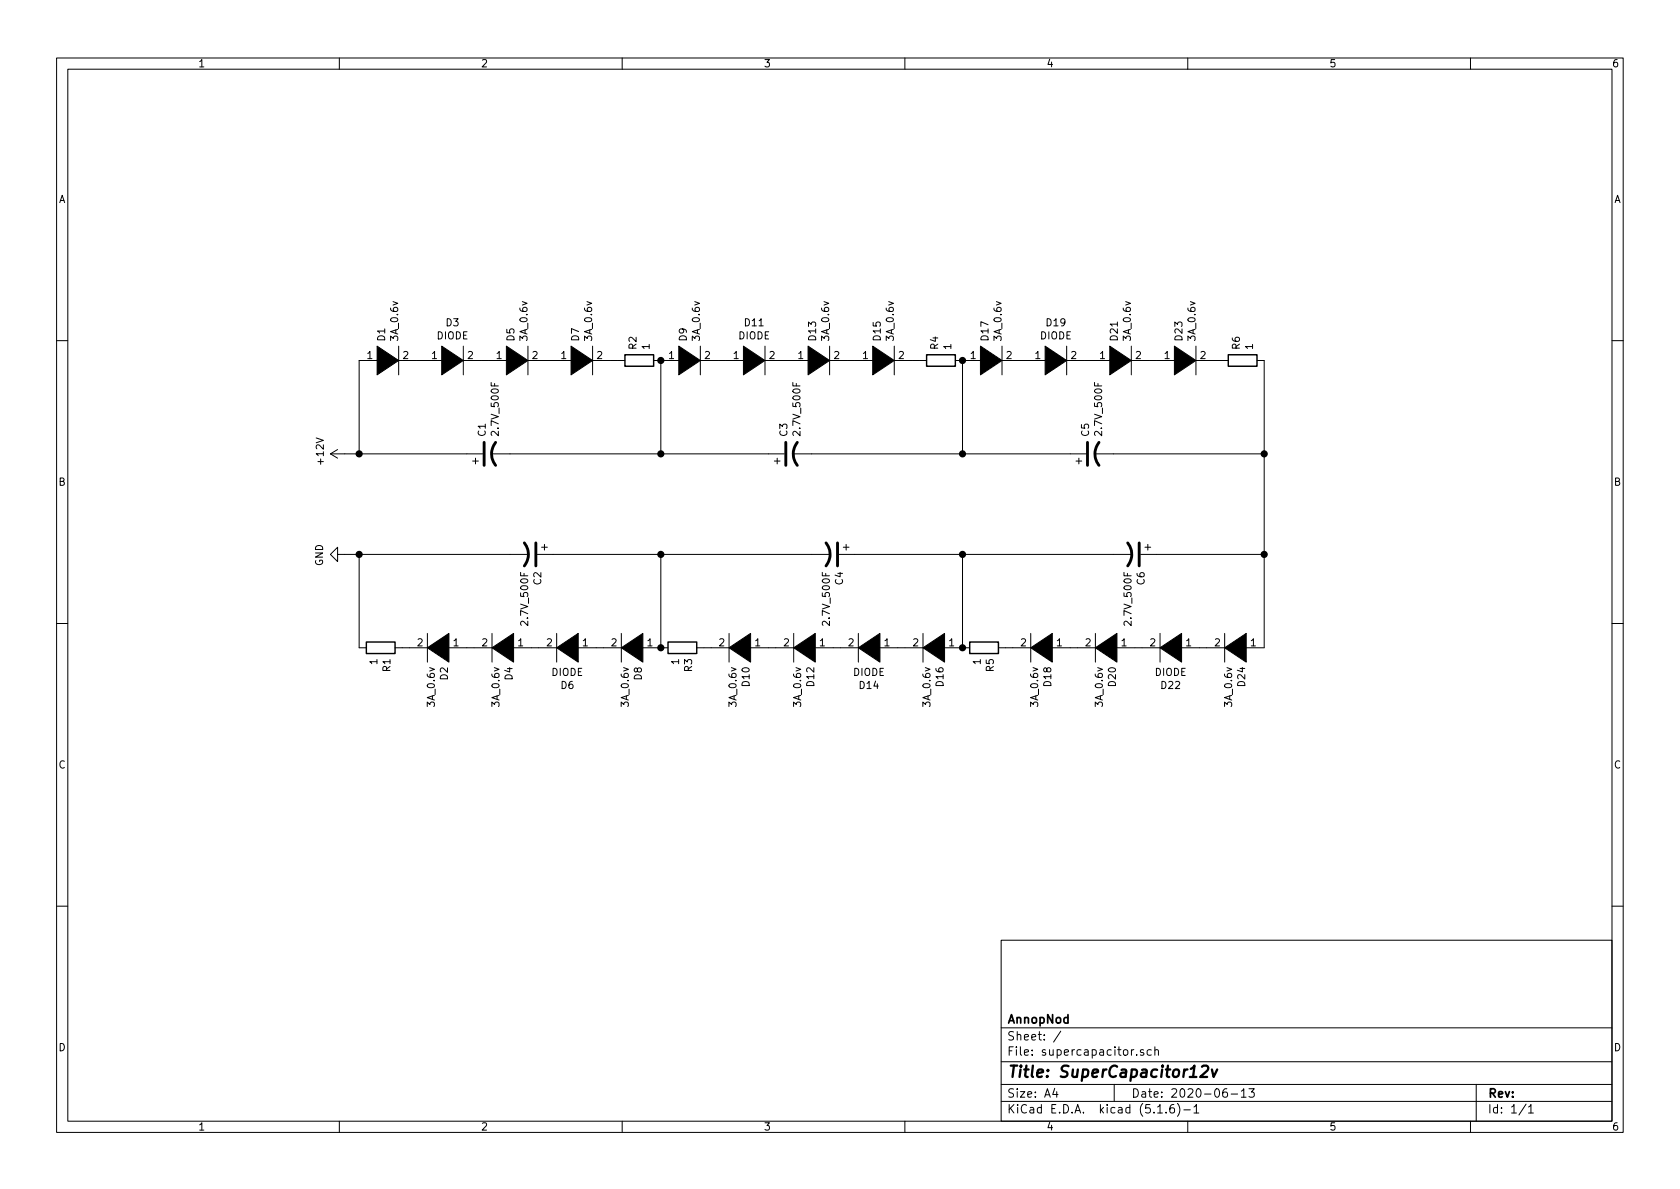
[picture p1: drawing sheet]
<svg xmlns="http://www.w3.org/2000/svg" width="297mm" height="210mm" viewBox="0 0 297 210" stroke-linecap="round" stroke-linejoin="round" font-family="sans-serif">
<g fill="none" stroke="#000" stroke-width=".18">
<path d="M10 10.3h277v189.9h-277zM12 12.2h273v186.1h-273zM60 10.3v1.9M110 10.3v1.9M160 10.3v1.9M210 10.3v1.9M260 10.3v1.9M10 60.2h2M59.7 79.5l-1.3 .8M67.3 63.7h-3.8v16.6M69.8 63.7h8.9M70.5 61.2v5.1"/>
<path d="M81.3 63.7h8.9M81.9 61.2v5.1M92.7 63.7h8.9M93.3 61.2v5.1M104.1 63.7h6.4M104.8 61.2v5.1M115.6 63.7h5M116.8 63.7v16.6M123.2 63.7h8.9M123.8 61.2v5.1M134.6 63.7h8.9M135.3 61.2v5.1"/>
<path d="M146 63.7h8.9M146.7 61.2v5.1M157.5 63.7h6.3M158.1 61.2v5.1M168.9 63.7h5.1M170.2 63.7v16.6M176.5 63.7h8.9M177.2 61.2v5.1M188 63.7h8.8M188.6 61.2v5.1M199.4 63.7h8.9M200 61.2v5.1"/>
<path d="M210.8 63.7h6.4M211.5 61.2v5.1M222.2 63.7h1.3v50.8h-3.8M285 60.2h2M58.4 80.3h26.9M58.4 80.3l1.3 .7M59.7 98v-1.2l-1.3 1.2 1.3 1.3v-1.3h33.8M63.5 98v16.5h1.3M83.6 81.5h1M84.1 81v1M86.9 80.3h51.8M95 98h51.8"/>
<path d="M95.8 96.8h1M96.3 96.3v1M116.8 98v16.5M136.9 81.5h1M137.4 81v1M140.2 80.3h51.8M148.3 98h51.9M149.1 96.8h1M149.6 96.3v1M170.2 98v16.5M190.2 81.5h1.1M190.8 81v1"/>
<path d="M193.5 80.3h30M201.7 98h21.8M202.4 96.8h1.1M202.9 96.3v1M10 110.3h2M69.8 114.5h6.4M75.6 112v5.1M78.7 114.5h8.9M87 112v5.1M90.2 114.5h8.9M98.4 112v5.1M101.6 114.5h8.9"/>
<path d="M109.9 112v5.1M113 114.5h5.1M123.2 114.5h6.3M128.9 112v5.1M132.1 114.5h8.9M140.3 112v5.1M143.5 114.5h8.9M151.8 112v5.1M154.9 114.5h8.9M163.2 112v5.1M166.4 114.5h5M176.5 114.5h6.4"/>
<path d="M182.2 112v5.1M185.4 114.5h8.9M193.7 112v5.1M196.8 114.5h8.9M205.1 112v5.1M208.3 114.5h8.9M216.5 112v5.1M285 110.3h2M10 160.2h2M177 166.3h108v32h-108zM285 160.2h2M60 198.3v1.9"/>
<path d="M110 198.3v1.9M160 198.3v1.9M177 194.8h108M177 191.8h108M177 187.8h108M177 181.8h108M186.5 192.5l-.4 1h1M186.8 193v1M187.6 182.3l-1.3 2M197 191.8v3M201 186.5v.1M202.2 185.7l-.4-.1-.2 .2 .1 .2 .5 .2v.3h-.6"/>
<path d="M203.6 185.7l-.5-.1-.3 .3 .1 .6 .2 .1 .5-.1M204.2 185.7l.2-.1 .3 .1 .1 .9M204.2 185.1v1.5M204.7 196.8h.8M206.2 196.7v.1M207.5 195.3a.59 .59 0 0 0-.7 .7v.5l.2 .2 .4 .1 .2-.1 .1-.5-.2-.2-.4-.1-.3 .3M208.2 195.1a1.71 1.71 0 0 1 0 2.3M209.3 196.3h1.2M210 198.3v1.9M211.1 195.8l.4-.5v1.5M211.1 196.8h.9M216.9 192.5a.62 .62 0 0 0-.7 .7l.1 .7 .2 .1 .5-.1v-.5l-.1-.2-.4-.1-.3 .3"/>
<path d="M217.7 193.5h1.1M219.5 193l.4-.5v1.5M219.5 194h.8M220.8 192.5h1l-.5 .6 .4 .1v.7l-.2 .1-.7-.1M260 198.3v1.9M261 191.8v6.5M269.8 195.2l-1.2 2M270.3 195.8l.4-.5v1.5M270.3 196.8h.8"/>
</g>
<path d="M212.5 188.6l.3-.2h.5l.3 .2v.4l-.1 .3-1.3 1.1h1.2M214.3 189.1l.3 1.3 .6-1.3" fill="none" stroke="#000" stroke-width=".41"/>
<g fill="#000" stroke="#000" stroke-width=".18">
<path d="M66.7 61.2l3.8 2.5-3.8 2.6zM78.1 61.2l3.8 2.5-3.8 2.6zM89.5 61.2l3.8 2.5-3.8 2.6zM101 61.2l3.8 2.5-3.8 2.6zM120 61.2l3.8 2.5-3.8 2.6zM131.4 61.2l3.9 2.5-3.9 2.6zM142.9 61.2l3.8 2.5-3.8 2.6zM154.3 61.2l3.8 2.5-3.8 2.6zM173.4 61.2l3.8 2.5-3.8 2.6zM184.8 61.2l3.8 2.5-3.8 2.6zM196.2 61.2l3.8 2.5-3.8 2.6zM207.6 61.2l3.9 2.5-3.9 2.6z"/>
<path d="M75.6 114.5l3.8-2.5v5.1zM87 114.5l3.8-2.5v5.1zM98.4 114.5l3.8-2.5v5.1zM109.9 114.5l3.8-2.5v5.1zM128.9 114.5l3.8-2.5v5.1zM140.3 114.5l3.8-2.5v5.1zM151.8 114.5l3.8-2.5v5.1zM163.2 114.5l3.8-2.5v5.1zM182.2 114.5l3.9-2.5v5.1zM193.7 114.5l3.8-2.5v5.1zM205.1 114.5l3.8-2.5v5.1zM216.5 114.5l3.8-2.5v5.1z"/>
</g>
<path d="M85.6 78.2v4.1M87.6 78.2a3.3 3.3 0 0 0 0 4.1M138.9 78.2v4.1M141 78.2a3.3 3.3 0 0 0 0 4.1M192.3 78.2v4.1M194.3 78.2a3.3 3.3 0 0 0 0 4.1M92.7 96a3.3 3.3 0 0 1 0 4.1M94.7 96v4.1M146 96a3.3 3.3 0 0 1 0 4.1M148.1 96v4.1M199.4 96a3.3 3.3 0 0 1 0 4.1M201.4 96v4.1" fill="none" stroke="#000" stroke-width=".51"/>
<path d="M110.5 62.7h5.1v2.1h-5.1zM163.8 62.7h5.1v2.1h-5.1zM217.2 62.7h5v2.1h-5zM64.8 113.5h5v2.1h-5zM118.1 113.5h5.1v2.1h-5.1zM171.4 113.5h5.1v2.1h-5.1z" fill="none" stroke="#000" stroke-width=".25"/>
<g fill="#000" stroke="#000" stroke-width=".25">
<circle cx="116.8" cy="63.7" r=".51"/>
<circle cx="170.2" cy="63.7" r=".51"/>
<circle cx="63.5" cy="80.3" r=".51"/>
<circle cx="63.5" cy="98" r=".51"/>
<circle cx="116.8" cy="80.3" r=".51"/>
<circle cx="116.8" cy="98" r=".51"/>
<circle cx="170.2" cy="80.3" r=".51"/>
<circle cx="170.2" cy="98" r=".51"/>
<circle cx="223.5" cy="98" r=".51"/>
<circle cx="223.5" cy="80.3" r=".51"/>
<circle cx="116.8" cy="114.5" r=".51"/>
<circle cx="170.2" cy="114.5" r=".51"/>
</g>
<text font-size="2.8" x="178" y="190.5">Title: SuperCapacitor12v</text>
<g font-size="2.1">
<text x="178" y="184">Sheet: /</text>
<text x="178" y="181">AnnopNod</text>
<text x="178" y="186.7">File: supercapacitor.sch</text>
<text x="178" y="196.9">KiCad E.D.A. kicad (5.1.6)-1</text>
<text x="178" y="194.1">Size: A4</text>
<text x="200" y="194.1">Date: 2020-06-13</text>
<text x="263" y="194.1">Rev:</text>
<text x="263" y="196.9">Id: 1/1</text>
</g>
<g font-size="1.8">
<text x="35" y="11.9">1</text>
<text x="85" y="11.9">2</text>
<text x="135" y="11.9">3</text>
<text x="185" y="11.9">4</text>
<text x="235" y="11.9">5</text>
<text x="285" y="11.9">6</text>
<text x="10.4" y="35.9">A</text>
<text x="285.4" y="35.9">A</text>
<text x="78.9" y="57.7">D3</text>
<text x="131.7" y="57.7">D11</text>
<text x="185.1" y="57.7">D19</text>
<text x="64.9" y="63.5">1</text>
<text x="68.1" y="60.3" transform="rotate(-90 68.1 60.3)">D1</text>
<text x="70.4" y="60.1" transform="rotate(-90 70.4 60.1)">3A_0.6v</text>
<text x="71.3" y="63.5">2</text>
<text x="76.4" y="63.5">1</text>
<text x="77.2" y="60">DIODE</text>
<text x="82.7" y="63.5">2</text>
<text x="87.8" y="63.5">1</text>
<text x="91" y="60.3" transform="rotate(-90 91 60.3)">D5</text>
<text x="93.3" y="60.1" transform="rotate(-90 93.3 60.1)">3A_0.6v</text>
<text x="94.1" y="63.5">2</text>
<text x="99.2" y="63.5">1</text>
<text x="102.4" y="60.3" transform="rotate(-90 102.4 60.3)">D7</text>
<text x="104.7" y="60.1" transform="rotate(-90 104.7 60.1)">3A_0.6v</text>
<text x="105.6" y="63.5">2</text>
<text x="112.5" y="61.8" transform="rotate(-90 112.5 61.8)">R2</text>
<text x="114.9" y="61.8" transform="rotate(-90 114.9 61.8)">1</text>
<text x="118.3" y="63.5">1</text>
<text x="121.4" y="60.3" transform="rotate(-90 121.4 60.3)">D9</text>
<text x="123.7" y="60.1" transform="rotate(-90 123.7 60.1)">3A_0.6v</text>
<text x="124.6" y="63.5">2</text>
<text x="129.7" y="63.5">1</text>
<text x="130.6" y="60">DIODE</text>
<text x="136" y="63.5">2</text>
<text x="141.1" y="63.5">1</text>
<text x="144.3" y="60.2" transform="rotate(-90 144.3 60.2)">D13</text>
<text x="146.6" y="60.1" transform="rotate(-90 146.6 60.1)">3A_0.6v</text>
<text x="147.5" y="63.5">2</text>
<text x="152.6" y="63.5">1</text>
<text x="155.7" y="60.2" transform="rotate(-90 155.7 60.2)">D15</text>
<text x="158" y="60.1" transform="rotate(-90 158 60.1)">3A_0.6v</text>
<text x="158.9" y="63.5">2</text>
<text x="165.9" y="61.8" transform="rotate(-90 165.9 61.8)">R4</text>
<text x="168.2" y="61.8" transform="rotate(-90 168.2 61.8)">1</text>
<text x="171.6" y="63.5">1</text>
<text x="174.8" y="60.2" transform="rotate(-90 174.8 60.2)">D17</text>
<text x="177.1" y="60.1" transform="rotate(-90 177.1 60.1)">3A_0.6v</text>
<text x="178" y="63.5">2</text>
<text x="183" y="63.5">1</text>
<text x="183.9" y="60">DIODE</text>
<text x="189.4" y="63.5">2</text>
<text x="194.5" y="63.5">1</text>
<text x="197.6" y="60.2" transform="rotate(-90 197.6 60.2)">D21</text>
<text x="199.9" y="60.1" transform="rotate(-90 199.9 60.1)">3A_0.6v</text>
<text x="200.8" y="63.5">2</text>
<text x="205.9" y="63.5">1</text>
<text x="209.1" y="60.2" transform="rotate(-90 209.1 60.2)">D23</text>
<text x="211.4" y="60.1" transform="rotate(-90 211.4 60.1)">3A_0.6v</text>
<text x="212.2" y="63.5">2</text>
<text x="219.2" y="61.8" transform="rotate(-90 219.2 61.8)">R6</text>
<text x="221.5" y="61.8" transform="rotate(-90 221.5 61.8)">1</text>
<text x="85.9" y="77.1" transform="rotate(-90 85.9 77.1)">C1</text>
<text x="88.2" y="76.7" transform="rotate(-90 88.2 76.7)">2.7V_500F</text>
<text x="139.2" y="77.1" transform="rotate(-90 139.2 77.1)">C3</text>
<text x="141.5" y="76.7" transform="rotate(-90 141.5 76.7)">2.7V_500F</text>
<text x="192.6" y="77.1" transform="rotate(-90 192.6 77.1)">C5</text>
<text x="194.9" y="76.7" transform="rotate(-90 194.9 76.7)">2.7V_500F</text>
<text x="57.3" y="82" transform="rotate(-90 57.3 82)">+12V</text>
<text x="10.4" y="85.9">B</text>
<text x="285.4" y="85.9">B</text>
<text x="57.1" y="100.1" transform="rotate(-90 57.1 100.1)">GND</text>
<text x="95.7" y="103.4" transform="rotate(-90 95.7 103.4)">C2</text>
<text x="149" y="103.4" transform="rotate(-90 149 103.4)">C4</text>
<text x="202.4" y="103.4" transform="rotate(-90 202.4 103.4)">C6</text>
<text x="93.4" y="110.3" transform="rotate(-90 93.4 110.3)">2.7V_500F</text>
<text x="146.7" y="110.3" transform="rotate(-90 146.7 110.3)">2.7V_500F</text>
<text x="200.1" y="110.3" transform="rotate(-90 200.1 110.3)">2.7V_500F</text>
<text x="66.7" y="117.5" transform="rotate(-90 66.7 117.5)">1</text>
<text x="69" y="118.8" transform="rotate(-90 69 118.8)">R1</text>
<text x="73.8" y="114.3">2</text>
<text x="80.2" y="114.3">1</text>
<text x="85.2" y="114.3">2</text>
<text x="91.6" y="114.3">1</text>
<text x="96.7" y="114.3">2</text>
<text x="97.5" y="119.5">DIODE</text>
<text x="103" y="114.3">1</text>
<text x="108.1" y="114.3">2</text>
<text x="114.5" y="114.3">1</text>
<text x="120.1" y="117.5" transform="rotate(-90 120.1 117.5)">1</text>
<text x="122.4" y="118.8" transform="rotate(-90 122.4 118.8)">R3</text>
<text x="127.2" y="114.3">2</text>
<text x="133.5" y="114.3">1</text>
<text x="138.6" y="114.3">2</text>
<text x="144.9" y="114.3">1</text>
<text x="150" y="114.3">2</text>
<text x="150.9" y="119.5">DIODE</text>
<text x="156.4" y="114.3">1</text>
<text x="161.4" y="114.3">2</text>
<text x="167.8" y="114.3">1</text>
<text x="173.4" y="117.5" transform="rotate(-90 173.4 117.5)">1</text>
<text x="175.7" y="118.8" transform="rotate(-90 175.7 118.8)">R5</text>
<text x="180.5" y="114.3">2</text>
<text x="186.8" y="114.3">1</text>
<text x="191.9" y="114.3">2</text>
<text x="198.3" y="114.3">1</text>
<text x="203.4" y="114.3">2</text>
<text x="204.2" y="119.5">DIODE</text>
<text x="209.7" y="114.3">1</text>
<text x="214.8" y="114.3">2</text>
<text x="221.1" y="114.3">1</text>
<text x="76.9" y="124.8" transform="rotate(-90 76.9 124.8)">3A_0.6v</text>
<text x="79.2" y="120.2" transform="rotate(-90 79.2 120.2)">D2</text>
<text x="88.3" y="124.8" transform="rotate(-90 88.3 124.8)">3A_0.6v</text>
<text x="90.6" y="120.2" transform="rotate(-90 90.6 120.2)">D4</text>
<text x="99.2" y="121.8">D6</text>
<text x="111.2" y="124.8" transform="rotate(-90 111.2 124.8)">3A_0.6v</text>
<text x="113.5" y="120.2" transform="rotate(-90 113.5 120.2)">D8</text>
<text x="130.2" y="124.8" transform="rotate(-90 130.2 124.8)">3A_0.6v</text>
<text x="132.5" y="121.3" transform="rotate(-90 132.5 121.3)">D10</text>
<text x="141.7" y="124.8" transform="rotate(-90 141.7 124.8)">3A_0.6v</text>
<text x="144" y="121.3" transform="rotate(-90 144 121.3)">D12</text>
<text x="152" y="121.8">D14</text>
<text x="164.5" y="124.8" transform="rotate(-90 164.5 124.8)">3A_0.6v</text>
<text x="166.8" y="121.3" transform="rotate(-90 166.8 121.3)">D16</text>
<text x="183.6" y="124.8" transform="rotate(-90 183.6 124.8)">3A_0.6v</text>
<text x="185.9" y="121.3" transform="rotate(-90 185.9 121.3)">D18</text>
<text x="195" y="124.8" transform="rotate(-90 195 124.8)">3A_0.6v</text>
<text x="197.3" y="121.3" transform="rotate(-90 197.3 121.3)">D20</text>
<text x="205.4" y="121.8">D22</text>
<text x="217.9" y="124.8" transform="rotate(-90 217.9 124.8)">3A_0.6v</text>
<text x="220.2" y="121.3" transform="rotate(-90 220.2 121.3)">D24</text>
<text x="10.4" y="135.9">C</text>
<text x="285.4" y="135.9">C</text>
<text x="10.4" y="185.9">D</text>
<text x="285.4" y="185.9">D</text>
<text x="35" y="199.9">1</text>
<text x="85" y="199.9">2</text>
<text x="135" y="199.9">3</text>
<text x="185" y="199.9">4</text>
<text x="235" y="199.9">5</text>
<text x="285" y="199.9">6</text>
</g>
</svg>
